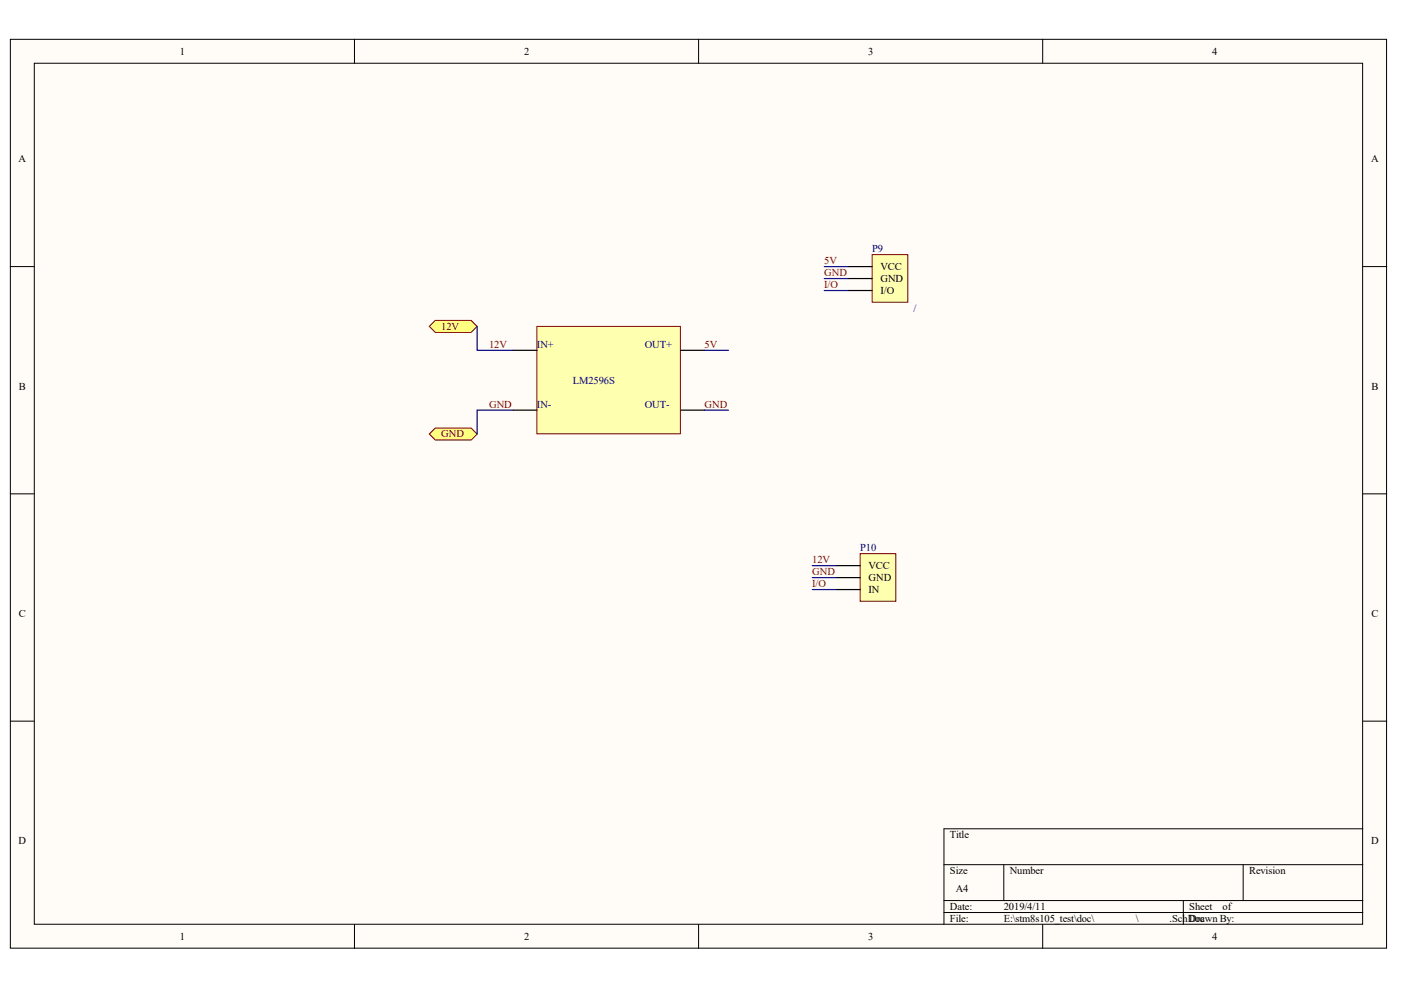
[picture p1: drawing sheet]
<svg xmlns="http://www.w3.org/2000/svg" width="297mm" height="210mm" viewBox="0 0 297 210" stroke-linecap="round" stroke-linejoin="round" font-family="sans-serif">
<g fill="#fffcf8" stroke="#000" stroke-width=".21">
<path d="M2.2 8.3h291.8v192.7h-291.8z"/>
<path d="M7.3 13.4h281.6v182.6h-281.6z"/>
</g>
<g fill="none" stroke="#000" stroke-width=".21">
<path d="M75.2 8.3v5.1M148.1 8.3v5.1M221.1 8.3v5.1M2.2 56.5h5.1M289 56.5h5M2.2 104.7h5.1M289 104.7h5M2.2 152.9h5.1M289 152.9h5M289 175.7h-88.9v20.3M75.2 196v5.1M148.1 196v5.1"/>
<path d="M200.1 183.3h88.9M200.1 190.9h88.9M200.1 193.5h88.9M212.8 183.3v7.6M221.1 196v5.1M250.9 190.9v5.1M263.6 183.3v7.6"/>
</g>
<path d="M182.4 117.4h7.5v10.1h-7.5z" fill="#ffffb0" stroke="#800000" stroke-width=".21"/>
<path d="M177.3 119.9h5.1M177.3 122.5h5.1M177.3 125h5.1" fill="none" stroke="#000" stroke-width=".25"/>
<path d="M184.9 54h7.6v10.1h-7.6z" fill="#ffffb0" stroke="#800000" stroke-width=".21"/>
<path d="M179.8 56.5h5.1M179.8 59.1h5.1M179.8 61.6h5.1" fill="none" stroke="#000" stroke-width=".25"/>
<g fill="#ffff80" stroke="#800000" stroke-width=".21">
<path d="M91 69.2l1.3-1.3h7.6l1.3 1.3-1.3 1.3h-7.6z" fill-rule="evenodd"/>
<path d="M91 92l1.3-1.2h7.6l1.3 1.2-1.3 1.3h-7.6z" fill-rule="evenodd"/>
</g>
<path d="M113.8 69.2h30.5v22.8h-30.5z" fill="#ffffb0" stroke="#800000" stroke-width=".21"/>
<path d="M108.8 74.3h5.1M144.3 74.3h5.1M108.8 87h5.1M144.3 87h5.1" fill="none" stroke="#000" stroke-width=".25"/>
<path d="M174.8 56.5h5M174.8 59.1h5M101.2 69.2v5.1h7.6M149.4 74.3h5.1M174.8 61.6h5M108.8 87h-7.6v5M149.4 87h5.1M172.2 119.9h5.1M172.2 122.5h5.1M172.2 125h5.1" fill="none" stroke="#000080" stroke-width=".25"/>
<g font-size="2.2">
<text x="38.2" y="11.6">1</text>
<text x="111.1" y="11.6">2</text>
<text x="184.1" y="11.6">3</text>
<text x="257" y="11.6">4</text>
<text x="3.9" y="34.4">A</text>
<text x="290.7" y="34.4">A</text>
<text x="186.7" y="57.2">VCC</text>
<text x="186.7" y="59.8">GND</text>
<text x="186.7" y="62.3">I/O</text>
<text x="4" y="82.6">B</text>
<text x="290.8" y="82.6">B</text>
<text x="184.1" y="120.6">VCC</text>
<text x="184.1" y="123.2">GND</text>
<text x="184.1" y="125.7">IN</text>
<text x="4" y="130.8">C</text>
<text x="290.8" y="130.8">C</text>
<text x="3.9" y="179">D</text>
<text x="201.4" y="177.7">Title</text>
<text x="290.7" y="179">D</text>
<text x="201.4" y="185.3">Size</text>
<text x="214.1" y="185.3">Number</text>
<text x="264.8" y="185.3">Revision</text>
<text x="202.7" y="189.1">A4</text>
<text x="201.4" y="192.9">Date:</text>
<text x="201.4" y="195.5">File:</text>
<text x="212.8" y="192.9">2019/4/11</text>
<text x="212.8" y="195.5">E:\stm8s105_test\doc\</text>
<text x="240.8" y="195.5">\</text>
<text x="248" y="195.5">.SchDocwn By:</text>
<text x="252.2" y="192.9">Sheet</text>
<text x="252.2" y="195.5">Dra</text>
<text x="259.2" y="192.9">of</text>
<text x="38.2" y="199.3">1</text>
<text x="111.1" y="199.3">2</text>
<text x="184.1" y="199.3">3</text>
<text x="257" y="199.3">4</text>
</g>
<g font-size="2.2" fill="#000080">
<text x="184.9" y="53.4">P9</text>
<text x="193.7" y="66.1">/</text>
<text x="113.9" y="73.7">IN+</text>
<text x="136.7" y="73.7">OUT+</text>
<text x="121.5" y="81.3">LM2596S</text>
<text x="113.9" y="86.4">IN-</text>
<text x="136.7" y="86.4">OUT-</text>
<text x="182.4" y="116.8">P10</text>
</g>
<g font-size="2.2" fill="#800000">
<text x="174.8" y="58.5">GND</text>
<text x="174.8" y="56">5V</text>
<text x="174.8" y="61">I/O</text>
<text x="93.6" y="69.9">12V</text>
<text x="103.7" y="73.7">12V</text>
<text x="149.4" y="73.7">5V</text>
<text x="103.7" y="86.4">GND</text>
<text x="149.4" y="86.4">GND</text>
<text x="93.6" y="92.8">GND</text>
<text x="172.2" y="119.4">12V</text>
<text x="172.2" y="124.5">I/O</text>
<text x="172.2" y="121.9">GND</text>
</g>
</svg>
